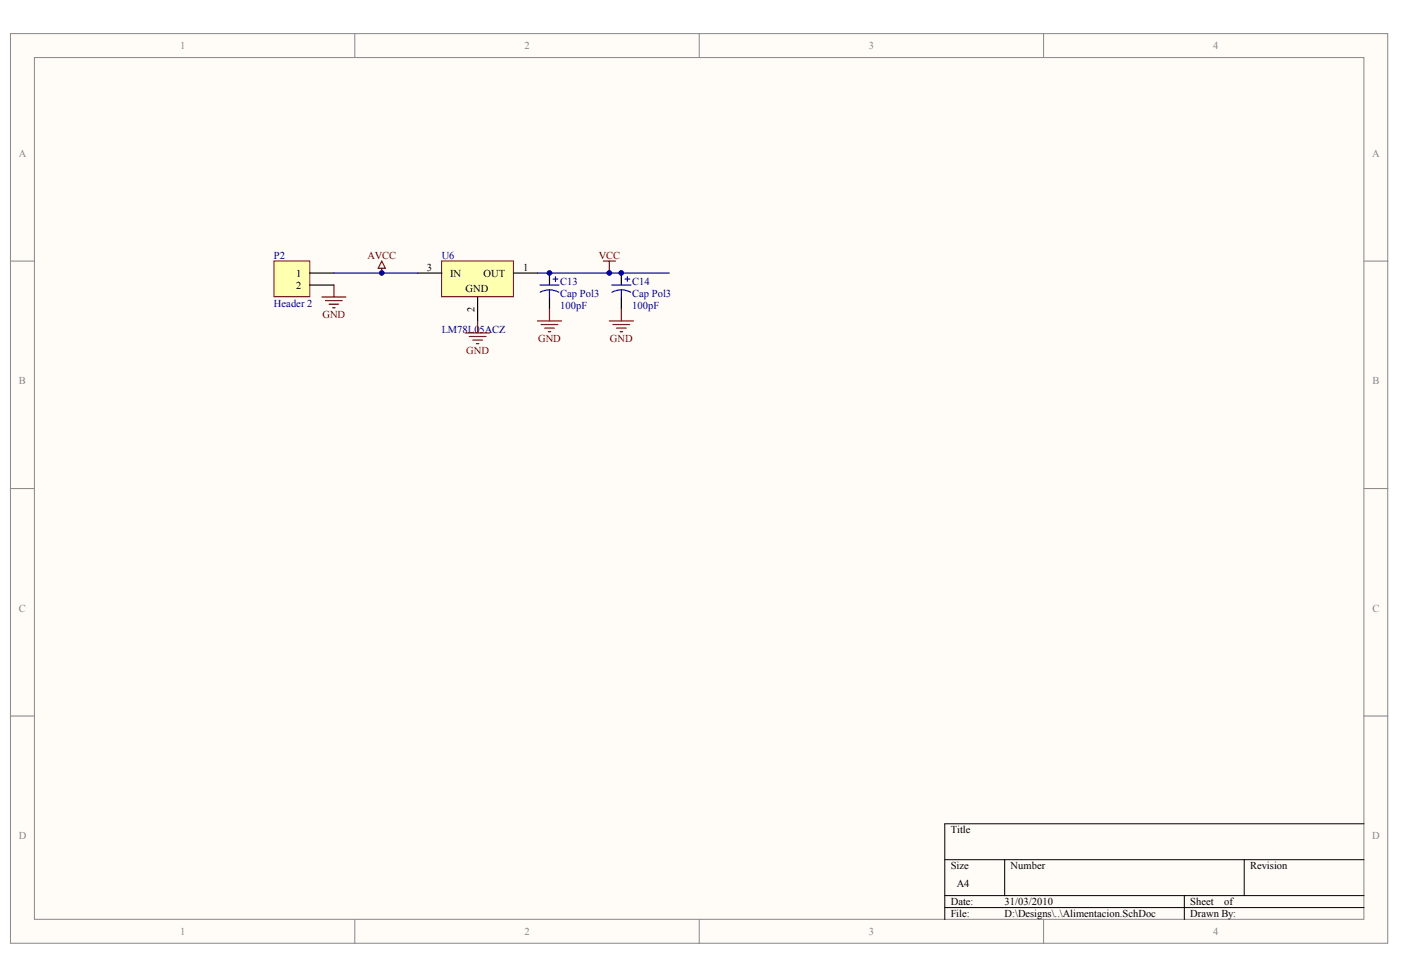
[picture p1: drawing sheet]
<svg xmlns="http://www.w3.org/2000/svg" width="289mm" height="202mm" viewBox="0 0 289 202" stroke-linecap="round" stroke-linejoin="round" font-family="sans-serif">
<g fill="#fffcf8" stroke="#878787" stroke-width=".21">
<path d="M2.2 6.9h284v187.7h-284z"/>
<path d="M7.1 11.9h274.2v177.7h-274.2z"/>
</g>
<path d="M73.2 6.9v5M144.2 6.9v5M215.2 6.9v5M2.2 53.9h4.9M281.3 53.9h4.9M2.2 100.8h4.9M281.3 100.8h4.9M2.2 147.7h4.9M281.3 147.7h4.9M73.2 189.7v4.9M144.2 189.7v4.9M215.2 189.7v4.9" fill="none" stroke="#878787" stroke-width=".21"/>
<path d="M194.8 177.3h86.5M207.2 177.3v7.4M256.6 177.3v7.4M281.3 169.9h-86.5v19.8M194.8 184.7h86.5M194.8 187.2h86.5M244.2 184.7v5" fill="none" stroke="#000" stroke-width=".21"/>
<path d="M56.5 53.8h7.4v7.4h-7.4z" fill="#ffffb0" stroke="#800000" stroke-width=".21"/>
<path d="M63.9 56.3h5M63.9 58.8h5M113.3 56.3v2.5M128.1 56.3v2.5M113.3 61.3v2.4M128.1 61.3v2.4" fill="none" stroke="#000" stroke-width=".25"/>
<g fill="none" stroke="#800000" stroke-width=".25">
<path d="M68.9 58.8v2.5M124.4 53.9h2.5M125.7 53.9v2.4M66.4 61.3h4.9M67.1 62h3.5M67.9 62.7h1.9M68.6 63.5h.5M110.8 66.2h5M111.6 66.9h3.4M112.3 67.7h2M113.1 68.4h.5M113.3 63.7v2.5"/>
<path d="M125.7 66.2h4.9M126.4 66.9h3.5M127.2 67.7h1.9M127.9 68.4h.5M128.1 63.7v2.5"/>
</g>
<path d="M111.3 58.8h4M113.3 59.8l.8 .1 1.1 .4M113.3 59.8l-1.2 .2-.7 .3M113.3 59.8v1.5M114.1 57.6h.9M114.6 57.1v1M126.2 58.8h3.9M128.1 59.8l.8 .1 1.2 .4M128.1 59.8l-1.1 .2-.8 .3M128.1 59.8v1.5M128.9 57.6h1M129.4 57.1v1" fill="none" stroke="#00f" stroke-width=".25"/>
<path d="M91.1 53.8h14.8v7.4h-14.8z" fill="#ffffb0" stroke="#800000" stroke-width=".21"/>
<path d="M86.1 56.3h5M105.9 56.3h4.9M98.5 61.3v4.9" fill="none" stroke="#000" stroke-width=".25"/>
<path d="M68.9 56.3h17.2M110.8 56.3h27.2" fill="none" stroke="#000080" stroke-width=".25"/>
<path d="M78.7 53.9l.8 1.4h-1.5zM78.7 55.3v1M96 68.7h5M96.8 69.4h3.4M97.5 70.2h2M98.2 70.9h.5M98.5 66.2v2.5" fill="none" stroke="#800000" stroke-width=".25"/>
<g fill="#000080" stroke="#000080" stroke-width=".21">
<circle cx="78.7" cy="56.3" r=".48"/>
<circle cx="113.3" cy="56.3" r=".48"/>
<circle cx="125.7" cy="56.3" r=".48"/>
<circle cx="128.1" cy="56.3" r=".48"/>
</g>
<g font-size="2.2" fill="#878787">
<text x="37.1" y="10.2">1</text>
<text x="108.2" y="10.2">2</text>
<text x="179.2" y="10.2">3</text>
<text x="250.2" y="10.2">4</text>
<text x="3.9" y="32.3">A</text>
<text x="283" y="32.3">A</text>
<text x="3.9" y="79.3">B</text>
<text x="283.1" y="79.3">B</text>
<text x="3.9" y="126.2">C</text>
<text x="283.1" y="126.2">C</text>
<text x="3.9" y="173.1">D</text>
<text x="283" y="173.1">D</text>
<text x="37.1" y="192.9">1</text>
<text x="108.2" y="192.9">2</text>
<text x="179.2" y="192.9">3</text>
<text x="250.2" y="192.9">4</text>
</g>
<g font-size="2.2" fill="#000080">
<text x="56.5" y="53.4">P2</text>
<text x="91.1" y="53.4">U6</text>
<text x="115.5" y="58.8">C13</text>
<text x="130.4" y="58.8">C14</text>
<text x="56.5" y="63.3">Header 2</text>
<text x="115.5" y="63.8">100pF</text>
<text x="115.5" y="61.3">Cap Pol3</text>
<text x="130.4" y="63.8">100pF</text>
<text x="130.4" y="61.3">Cap Pol3</text>
<text x="91.1" y="68.7">LM78L05ACZ</text>
</g>
<g font-size="2.2" fill="#800000">
<text x="75.8" y="53.4">AVCC</text>
<text x="123.5" y="53.4">VCC</text>
<text x="66.5" y="65.7">GND</text>
<text x="111" y="70.6">GND</text>
<text x="125.8" y="70.6">GND</text>
<text x="96.1" y="73.1">GND</text>
</g>
<g font-size="2.2">
<text x="61.1" y="57.1">1</text>
<text x="61.1" y="59.6">2</text>
<text x="88" y="55.9">3</text>
<text x="92.8" y="57.1">IN</text>
<text x="99.7" y="57.1">OUT</text>
<text x="107.9" y="55.9">1</text>
<text x="96" y="60.3">GND</text>
<text x="196.1" y="171.9">Title</text>
<text x="196.1" y="179.3">Size</text>
<text x="208.4" y="179.3">Number</text>
<text x="257.8" y="179.3">Revision</text>
<text x="197.3" y="183">A4</text>
<text x="196.1" y="186.7">Date:</text>
<text x="196.1" y="189.1">File:</text>
<text x="207.2" y="186.7">31/03/2010</text>
<text x="207.2" y="189.1">D:\Designs\..\Alimentacion.SchDoc</text>
<text x="245.5" y="186.7">Sheet</text>
<text x="245.5" y="189.1">Drawn By:</text>
<text x="252.5" y="186.7">of</text>
</g>
<text font-size="2.1" x="97.8" y="64.3" transform="rotate(-90 97.8 64.3)">2</text>
</svg>
